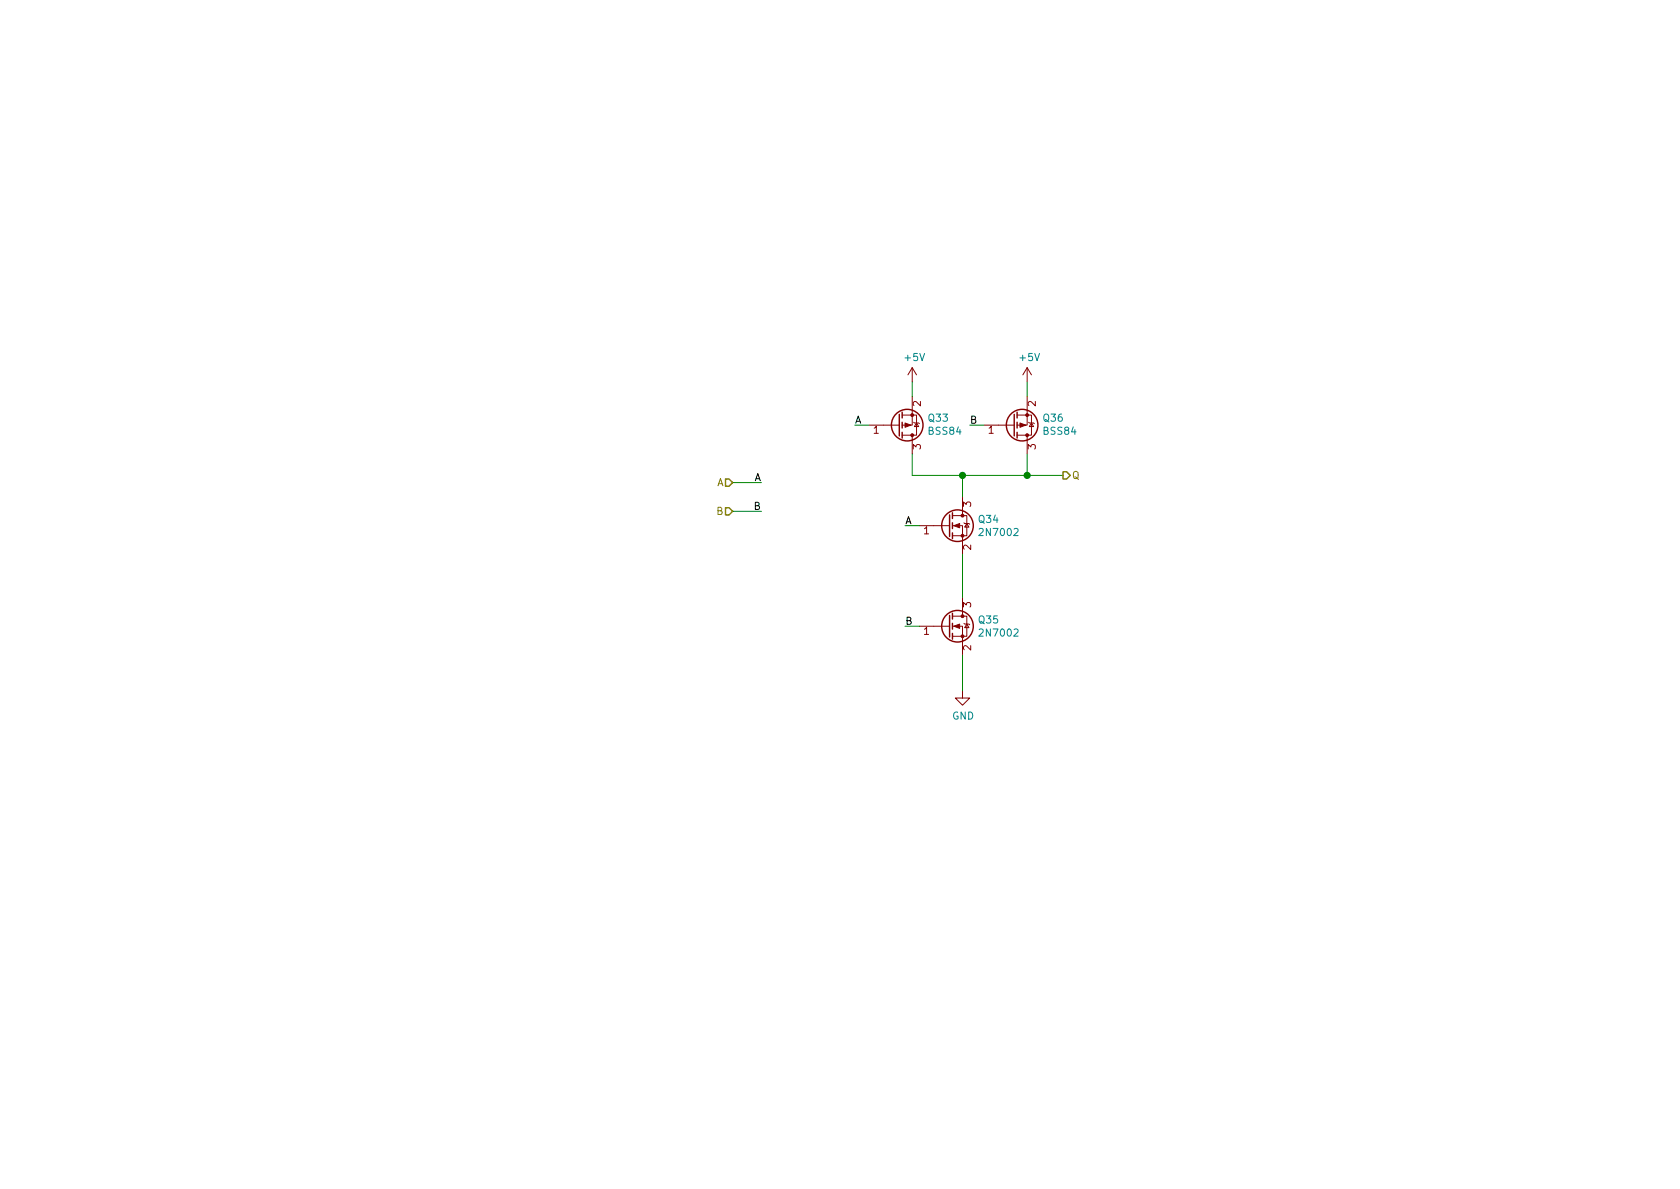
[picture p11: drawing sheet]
<svg xmlns="http://www.w3.org/2000/svg" width="297mm" height="210mm" viewBox="0 0 297 210" stroke-linecap="round" stroke-linejoin="round" font-family="sans-serif">
<g fill="none" stroke="#840000" stroke-width=".25">
<path d="M159 73.3v3.8M159.5 72.9v1M159.5 74.7v1M159.5 76.4v1.1M179.3 73.3v3.8M179.8 72.9v1M179.8 74.7v1M179.8 76.4v1.1M167.9 91.1v3.8M168.4 90.7v1M168.4 92.5v1M168.4 94.2v1"/>
<path d="M167.9 108.8v3.8M168.4 108.5v1M168.4 110.2v1M168.4 112v1"/>
<circle cx="160.4" cy="75.2" r="2.79"/>
<circle cx="180.7" cy="75.2" r="2.79"/>
<circle cx="169.3" cy="93" r="2.79"/>
<circle cx="169.3" cy="110.7" r="2.79"/>
</g>
<g fill="#840000" stroke="#840000" stroke-width=".18">
<path d="M168.7 93l1-.4v.7z"/>
<path d="M180.3 74.8l1.1 .4-1.1 .4z"/>
<path d="M168.7 110.7l1-.3v.7z"/>
<path d="M160 74.8l1 .4-1 .4z"/>
<circle cx="170.2" cy="94.7" r=".25"/>
<circle cx="170.2" cy="91.2" r=".25"/>
<circle cx="181.6" cy="73.4" r=".25"/>
<circle cx="181.6" cy="77" r=".25"/>
<circle cx="170.2" cy="112.5" r=".25"/>
<circle cx="170.2" cy="109" r=".25"/>
<circle cx="161.3" cy="73.4" r=".25"/>
<circle cx="161.3" cy="77" r=".25"/>
</g>
<g fill="none" stroke="#840000" stroke-width=".18">
<path d="M153.7 75.2h5.3M159.5 73.4h2.6v3.6h-2.6M161.3 70.1v5.1h-1.8M161.3 65l-.8 1.3M161.3 65v2.6M161.3 77v3.3M161.3 65l.8 1.3M161.5 74.7l.2 .1h.7l.2 .1M162.1 74.8l.3 .6h-.7zM174 75.2h5.3M179.8 73.4h2.6v3.6h-2.6M181.6 70.1v5.1h-1.8"/>
<path d="M181.6 65v2.6M181.6 77v3.3M181.6 65l-.8 1.3M181.6 65l.8 1.3M181.9 74.7l.1 .1h.8l.1 .1M182.4 74.8l.4 .6h-.8zM162.6 93h5.3M168.4 93h1.8v5M168.4 91.2h2.5v3.5h-2.5M170.2 87.9v3.3M170.4 92.5l.2 .1h.7l.1 .1M170.9 92.6l.4 .6h-.7z"/>
<path d="M162.6 110.7h5.3M168.4 110.7h1.8v5.1M168.4 109h2.5v3.5h-2.5M170.2 105.7v3.3M170.4 110.2l.2 .2h.7l.1 .1M170.9 110.4l.4 .6h-.7zM170.2 122.2v1.2h1.2l-1.2 1.3-1.3-1.3h1.3"/>
</g>
<g fill="none" stroke="#008400" stroke-width=".18">
<path d="M151.1 75.2h2.6M161.3 67.6v2.5M171.4 75.2h2.6M181.6 67.6v2.5M129.5 85.3h5.1M129.5 90.4h5.1M160 93h2.6M161.3 80.3v3.8h26.7M170.2 84.1v3.8M170.2 98v7.7M181.6 80.3v3.8M160 110.7h2.6"/>
<path d="M170.2 115.8v6.4"/>
</g>
<path d="M128.3 89.8h.6l.6 .6-.6 .7h-.6zM128.3 84.7h.6l.6 .6-.6 .7h-.6zM188 83.4h.6l.6 .7-.6 .6h-.6z" fill="none" stroke="#848400" stroke-width=".25"/>
<g fill="#008400" stroke="#008400" stroke-width=".25">
<circle cx="170.2" cy="84.1" r=".51"/>
<circle cx="181.6" cy="84.1" r=".51"/>
</g>
<g font-size="1.8" fill="#008484">
<text x="160.1" y="63.8">+5V</text>
<text x="180.4" y="63.8">+5V</text>
<text x="164.2" y="74.6">Q33</text>
<text x="164.3" y="76.9">BSS84</text>
<text x="184.5" y="74.6">Q36</text>
<text x="184.6" y="76.9">BSS84</text>
<text x="173.1" y="92.5">Q34</text>
<text x="173.5" y="94.8">2N7002</text>
<text x="173.1" y="110.3">Q35</text>
<text x="173.5" y="112.6">2N7002</text>
<text x="168.4" y="127.2">GND</text>
</g>
<g font-size="1.8" fill="#840000">
<text x="162.8" y="71.9" transform="rotate(-90 162.8 71.9)">2</text>
<text x="183.1" y="71.9" transform="rotate(-90 183.1 71.9)">2</text>
<text x="154.5" y="76.7">1</text>
<text x="174.8" y="76.7">1</text>
<text x="162.8" y="79.5" transform="rotate(-90 162.8 79.5)">3</text>
<text x="183.1" y="79.5" transform="rotate(-90 183.1 79.5)">3</text>
<text x="171.7" y="89.6" transform="rotate(-90 171.7 89.6)">3</text>
<text x="163.3" y="94.5">1</text>
<text x="171.7" y="97.3" transform="rotate(-90 171.7 97.3)">2</text>
<text x="171.7" y="107.4" transform="rotate(-90 171.7 107.4)">3</text>
<text x="163.3" y="112.3">1</text>
<text x="171.7" y="115" transform="rotate(-90 171.7 115)">2</text>
</g>
<g font-size="1.8">
<text x="151.1" y="74.9">A</text>
<text x="171.4" y="74.9">B</text>
<text x="133.3" y="85.1">A</text>
<text x="133.3" y="90.2">B</text>
<text x="160" y="92.7">A</text>
<text x="160" y="110.5">B</text>
</g>
<g font-size="1.8" fill="#848400">
<text x="126.7" y="86">A</text>
<text x="189.5" y="84.7">Q</text>
<text x="126.7" y="91.1">B</text>
</g>
</svg>
